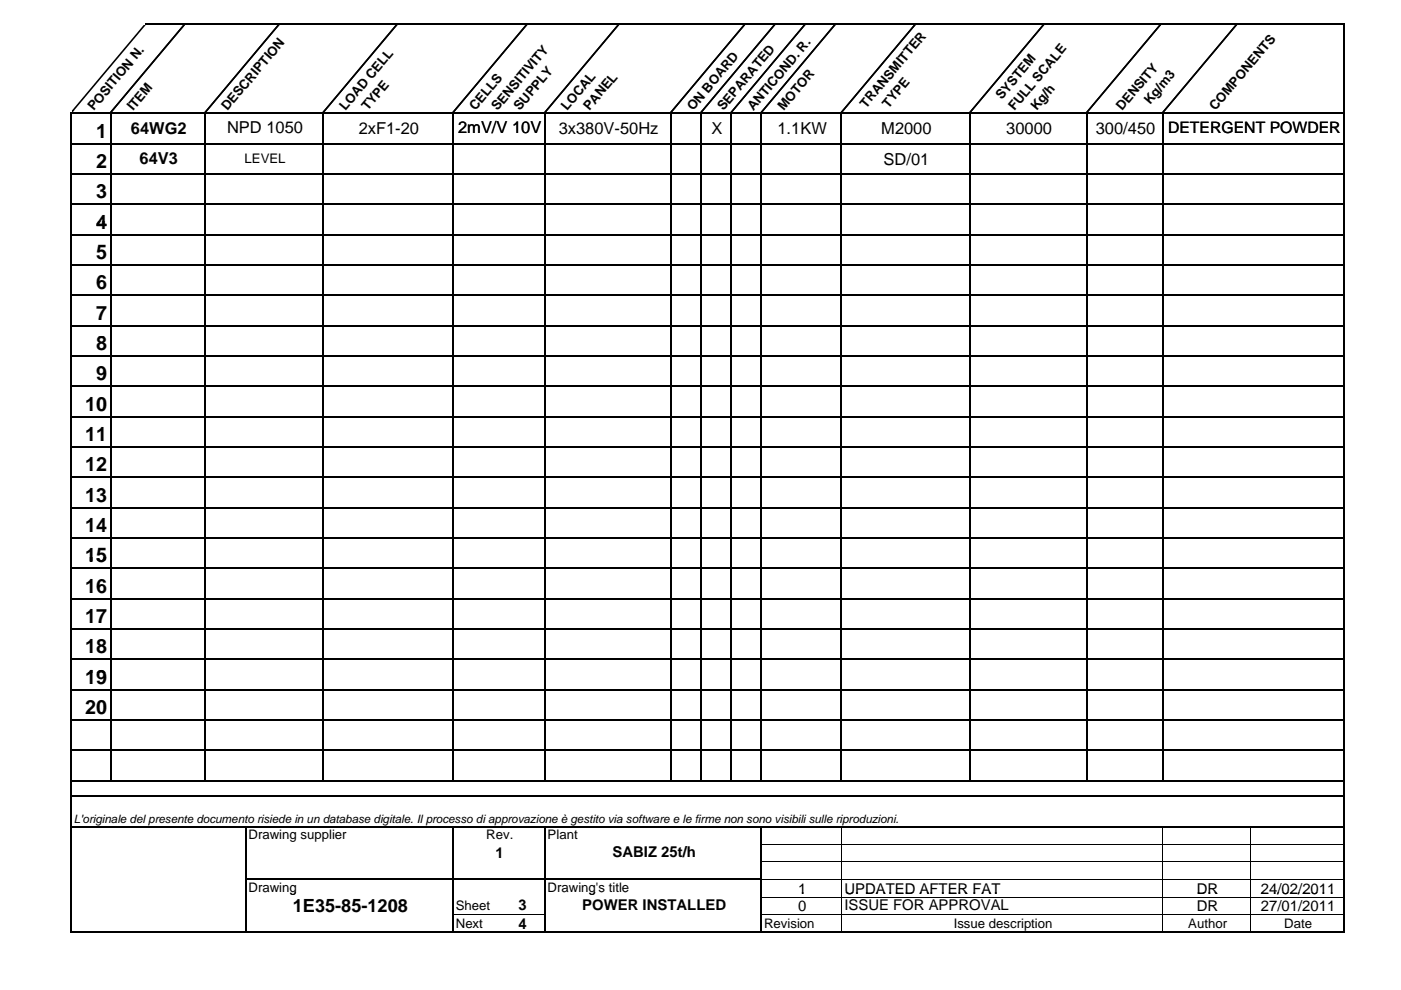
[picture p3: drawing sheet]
<svg xmlns="http://www.w3.org/2000/svg" width="297mm" height="210mm" viewBox="0 0 297 210" stroke-linecap="round" stroke-linejoin="round" font-family="sans-serif">
<g fill="none" stroke="#000" stroke-width=".34">
<path d="M30.7 5.3l-15.4 18.4M30.8 5.1h254.3M39.2 5.1l-15.9 18.9M59.2 5.1l-15.9 18.9M84.2 5.1l-15.8 18.9M111.7 5.1l-15.8 18.9M131.2 5.1l-15.8 18.9M157.9 5.1l-15.8 18.9M164.3 5.1l-15.8 18.9M170.7 5.1l-15.8 18.9M177.1 5.1l-15.8 18.9M194.1 5.1l-15.9 18.9"/>
<path d="M221.3 5.1l-15.8 18.9M246.1 5.1l-15.8 18.9M262.2 5.1l-15.8 18.9M285 5.3v18.9M15.2 24h269.9"/>
</g>
<path d="M23.5 24h72.6v25.8h-72.6z" fill="#fff"/>
<g fill="none" stroke="#000" stroke-width=".34">
<path d="M15.2 23.9v26M15.3 24h269.8M15.3 30.5h269.8M15.3 36.9h269.8M23.5 24.2v25.7M43.5 24.2v25.7M68.5 24.2v25.7M96.1 24.2v25.7M115.5 24.2v25.7M142.3 24.2v25.7M148.7 24.2v25.7M155 24.2v25.7"/>
<path d="M161.4 24.2v25.7M178.4 24.2v25.7M205.7 24.2v25.7M230.4 24.2v25.7M246.6 24.2v25.7M285 24.2v25.7M15.3 43.3h269.8M15.3 49.8h269.8"/>
</g>
<path d="M23.5 47.1h72.6v24.4h-72.6z" fill="#fff"/>
<g fill="none" stroke="#000" stroke-width=".34">
<path d="M15.2 43.2v32.5M15.3 43.3h269.8M15.3 49.8h269.8M15.3 56.2h269.8M23.5 43.5v32.2M43.5 43.5v32.2M68.5 43.5v32.2M96.1 43.5v32.2M115.5 43.5v32.2M142.3 43.5v32.2M148.7 43.5v32.2M155 43.5v32.2"/>
<path d="M161.4 43.5v32.2M178.4 43.5v32.2M205.7 43.5v32.2M230.4 43.5v32.2M246.6 43.5v32.2M285 43.5v32.2M15.3 62.6h269.8M15.3 69.1h269.8M15.3 75.5h269.8"/>
</g>
<path d="M23.5 70.8h72.6v24.4h-72.6z" fill="#fff"/>
<g fill="none" stroke="#000" stroke-width=".34">
<path d="M15.2 68.9v32.5M15.3 69.1h269.8M15.3 75.5h269.8M23.5 69.2v32.2M43.5 69.2v32.2M68.5 69.2v32.2M96.1 69.2v32.2M115.5 69.2v32.2M142.3 69.2v32.2M148.7 69.2v32.2M155 69.2v32.2M161.4 69.2v32.2"/>
<path d="M178.4 69.2v32.2M205.7 69.2v32.2M230.4 69.2v32.2M246.6 69.2v32.2M285 69.2v32.2M15.3 81.9h269.8M15.3 88.4h269.8M15.3 94.8h269.8M15.3 101.2h269.8"/>
</g>
<path d="M23.5 94.5h72.6v24.4h-72.6z" fill="#fff"/>
<g fill="none" stroke="#000" stroke-width=".34">
<path d="M15.2 88.2v32.5M15.3 88.4h269.8M15.3 94.8h269.8M23.5 88.5v32.2M43.5 88.5v32.2M68.5 88.5v32.2M96.1 88.5v32.2M115.5 88.5v32.2M142.3 88.5v32.2M148.7 88.5v32.2M155 88.5v32.2M161.4 88.5v32.2"/>
<path d="M178.4 88.5v32.2M205.7 88.5v32.2M230.4 88.5v32.2M246.6 88.5v32.2M285 88.5v32.2M15.3 101.2h269.8M15.3 107.7h269.8M15.3 114.1h269.8M15.3 120.5h269.8"/>
</g>
<path d="M23.5 118.2h72.6v24.4h-72.6z" fill="#fff"/>
<g fill="none" stroke="#000" stroke-width=".34">
<path d="M15.2 113.9v32.6M15.3 114.1h269.8M23.5 114.3v32.2M43.5 114.3v32.2M68.5 114.3v32.2M96.1 114.3v32.2M115.5 114.3v32.2M142.3 114.3v32.2M148.7 114.3v32.2M155 114.3v32.2M161.4 114.3v32.2M178.4 114.3v32.2"/>
<path d="M205.7 114.3v32.2M230.4 114.3v32.2M246.6 114.3v32.2M285 114.3v32.2M15.3 120.5h269.8M15.3 127h269.8M15.3 133.4h269.8M15.3 139.8h269.8M15.3 146.3h269.8"/>
</g>
<g fill="#fff">
<path d="M23.5 141.9h72.6v23.7h-72.6z"/>
<path d="M23.5 165.6h8.4v.7h-8.4z"/>
<path d="M178.4 165.6h27.3v.7h-27.3z"/>
</g>
<g fill="none" stroke="#000" stroke-width=".34">
<path d="M15.2 139.7v29.1M15.3 139.8h269.8M15.3 146.3h269.8M15.3 152.7h269.8M15.3 159.2h269.8M23.5 140v25.8M43.5 140v25.8M68.5 140v25.8M96.1 140v25.8M115.5 140v25.8M142.3 140v25.8M148.7 140v25.8"/>
<path d="M155 140v25.8M161.4 140v25.8M178.4 140v25.8M205.7 140v25.8M230.4 140v25.8M246.6 140v25.8M285 140v28.8M15.3 165.6h269.8"/>
</g>
<g fill="#fff">
<path d="M23.5 165.6h8.4v3.2h-8.4z"/>
<path d="M178.4 165.6h27.3v3.2h-27.3z"/>
</g>
<g fill="none" stroke="#000" stroke-width=".34">
<path d="M15.2 159v39M15.3 159.2h269.8M23.5 159.3v6.5M43.5 159.3v6.5M68.5 159.3v6.5M96.1 159.3v6.5M115.5 159.3v6.5M142.3 159.3v6.5M148.7 159.3v6.5M155 159.3v6.5M161.4 159.3v6.5M178.4 159.3v6.5"/>
<path d="M205.7 159.3v6.5M230.4 159.3v6.5M246.6 159.3v6.5M285 159.3v38.7M15.3 165.6h269.8M15.3 168.8h269.8M15.3 175.3h269.8M52.1 175.5v22.5M96.1 175.5v22.5M115.5 175.5v22.5M161.4 175.5v22.5M15.3 197.8h269.8"/>
<path d="M52.3 186.5h109.3"/>
</g>
<path d="M161.6 179.1h123.2M178.4 175.5v22.1M246.6 175.5v22.1M265.2 175.5v22.1M96.2 194h19.2M161.6 182.8h123.2M161.6 186.6h123.2M161.6 190.3h123.2M161.6 194h123.2" fill="none" stroke="#000" stroke-width=".21"/>
<g font-size="4.2">
<text x="20.4" y="29.2">1</text>
<text x="20.4" y="35.6">2</text>
<text x="20.4" y="42.1">3</text>
<text x="20.4" y="48.5">4</text>
<text x="20.4" y="54.9">5</text>
<text x="20.4" y="61.4">6</text>
<text x="20.4" y="67.8">7</text>
<text x="20.4" y="74.2">8</text>
<text x="20.4" y="80.7">9</text>
<text x="18.1" y="87.1">10</text>
<text x="18.1" y="93.5">11</text>
<text x="18.1" y="100">12</text>
<text x="18.1" y="106.4">13</text>
<text x="18.1" y="112.8">14</text>
<text x="18.1" y="119.3">15</text>
<text x="18.1" y="125.7">16</text>
<text x="18.1" y="132.1">17</text>
<text x="18.1" y="138.6">18</text>
<text x="18.1" y="145">19</text>
<text x="18.1" y="151.4">20</text>
</g>
<text font-size="3.9" x="62.1" y="193.4">1E35-85-1208</text>
<g font-size="3.5">
<text x="27.7" y="28.4">64WG2</text>
<text x="48.1" y="28.3">NPD 1050</text>
<text x="76" y="28.5">2xF1-20</text>
<text x="97.1" y="28.3">2mV/V 10V</text>
<text x="118.5" y="28.5">3x380V-50Hz</text>
<text x="150.8" y="28.5">X</text>
<text x="164.8" y="28.5">1.1KW</text>
<text x="186.9" y="28.5">M2000</text>
<text x="213.3" y="28.5">30000</text>
<text x="232.3" y="28.5">300/450</text>
<text x="29.6" y="34.8">64V3</text>
<text x="187.3" y="34.9">SD/01</text>
</g>
<text font-size="3.3" x="247.6" y="28.3">DETERGENT POWDER</text>
<g font-size="3.2">
<text x="105.1" y="181.9">1</text>
<text x="129.9" y="181.8">SABIZ 25t/h</text>
<text x="169.2" y="189.5">1</text>
<text x="179" y="189.5">UPDATED AFTER FAT</text>
<text x="253.8" y="189.5">DR</text>
<text x="267.4" y="189.5">24/02/2011</text>
<text x="110" y="193">3</text>
<text x="110" y="197.1">4</text>
<text x="123.5" y="193">POWER INSTALLED</text>
<text x="169.2" y="193.3">0</text>
<text x="179" y="193.1">ISSUE FOR APPROVAL</text>
<text x="253.8" y="193.3">DR</text>
<text x="267.4" y="193.3">27/01/2011</text>
</g>
<g font-size="2.8">
<text x="19.9" y="23.6" transform="rotate(-50 19.9 23.6)">POSITION N.</text>
<text x="19.9" y="23.6" transform="rotate(-50 19.9 23.6)">P</text>
<text x="28.2" y="23.6" transform="rotate(-50 28.2 23.6)">I</text>
<text x="28.2" y="23.6" transform="rotate(-50 28.2 23.6)">ITEM</text>
<text x="48.2" y="23.6" transform="rotate(-50 48.2 23.6)">DESCRIPTION</text>
<text x="48.2" y="23.6" transform="rotate(-50 48.2 23.6)">D</text>
<text x="73.3" y="23.6" transform="rotate(-50 73.3 23.6)">L</text>
<text x="73.3" y="23.6" transform="rotate(-50 73.3 23.6)">LOAD CELL</text>
<text x="78" y="23.6" transform="rotate(-50 78 23.6)">T</text>
<text x="78" y="23.6" transform="rotate(-50 78 23.6)">TYPE</text>
<text x="100.8" y="23.6" transform="rotate(-50 100.8 23.6)">CELLS</text>
<text x="100.8" y="23.6" transform="rotate(-50 100.8 23.6)">C</text>
<text x="105.5" y="23.6" transform="rotate(-50 105.5 23.6)">SENSITIVITY</text>
<text x="105.5" y="23.6" transform="rotate(-50 105.5 23.6)">S</text>
<text x="110.2" y="23.6" transform="rotate(-50 110.2 23.6)">SUPPLY</text>
<text x="110.2" y="23.6" transform="rotate(-50 110.2 23.6)">S</text>
<text x="120.3" y="23.6" transform="rotate(-50 120.3 23.6)">LOCAL</text>
<text x="120.3" y="23.6" transform="rotate(-50 120.3 23.6)">L</text>
<text x="125" y="23.6" transform="rotate(-50 125 23.6)">P</text>
<text x="125" y="23.6" transform="rotate(-50 125 23.6)">PANEL</text>
<text x="147" y="23.6" transform="rotate(-50 147 23.6)">O</text>
<text x="147" y="23.6" transform="rotate(-50 147 23.6)">ON BOARD</text>
<text x="153.4" y="23.6" transform="rotate(-50 153.4 23.6)">S</text>
<text x="153.4" y="23.6" transform="rotate(-50 153.4 23.6)">SEPARATED</text>
<text x="159.8" y="23.6" transform="rotate(-50 159.8 23.6)">A</text>
<text x="159.8" y="23.6" transform="rotate(-50 159.8 23.6)">ANTICOND. R.</text>
<text x="166.2" y="23.6" transform="rotate(-50 166.2 23.6)">MOTOR</text>
<text x="166.2" y="23.6" transform="rotate(-50 166.2 23.6)">M</text>
<text x="183.6" y="23" transform="rotate(-50 183.6 23)">TRANSMITTER</text>
<text x="188.4" y="23" transform="rotate(-50 188.4 23)">TYPE</text>
<text x="212.4" y="21.3" transform="rotate(-50 212.4 21.3)">SYSTEM</text>
<text x="215.1" y="23.6" transform="rotate(-50 215.1 23.6)">FULL SCALE</text>
<text x="215.1" y="23.6" transform="rotate(-50 215.1 23.6)">F</text>
<text x="219.8" y="23.6" transform="rotate(-50 219.8 23.6)">K</text>
<text x="219.8" y="23.6" transform="rotate(-50 219.8 23.6)">Kg/h</text>
<text x="238" y="23.6" transform="rotate(-50 238 23.6)">D</text>
<text x="238" y="23.6" transform="rotate(-50 238 23.6)">DENSITY</text>
<text x="243.8" y="22.3" transform="rotate(-50 243.8 22.3)">Kg/m3</text>
<text x="257.7" y="23.6" transform="rotate(-50 257.7 23.6)">C</text>
<text x="257.7" y="23.6" transform="rotate(-50 257.7 23.6)">COMPONENTS</text>
<text x="51.9" y="34.5">LEVEL</text>
<text x="52.7" y="178.1">Drawing supplier</text>
<text x="103.1" y="178.1">Rev.</text>
<text x="116.1" y="178.1">Plant</text>
<text x="52.7" y="189.3">Drawing</text>
<text x="55.6" y="189.3">a</text>
<text x="61.4" y="189.3">g</text>
<text x="116.1" y="189.3">Drawing's title</text>
<text x="119.1" y="189.3">a</text>
<text x="124.8" y="189.3">g s</text>
<text x="131.9" y="189.3">e</text>
<text x="96.6" y="193">Sheet</text>
<text x="96.6" y="196.9">Next</text>
<text x="162" y="196.8">Revision</text>
<text x="202.2" y="196.8">Issue description</text>
<text x="251.9" y="196.8">Author</text>
<text x="272.3" y="196.8">Date</text>
</g>
<text font-size="2.5" x="15.7" y="174.6">L'originale del presente documento risiede in un database digitale. Il processo di approvazione è gestito via software e le firme non sono visibili sulle riproduzioni.</text>
</svg>
